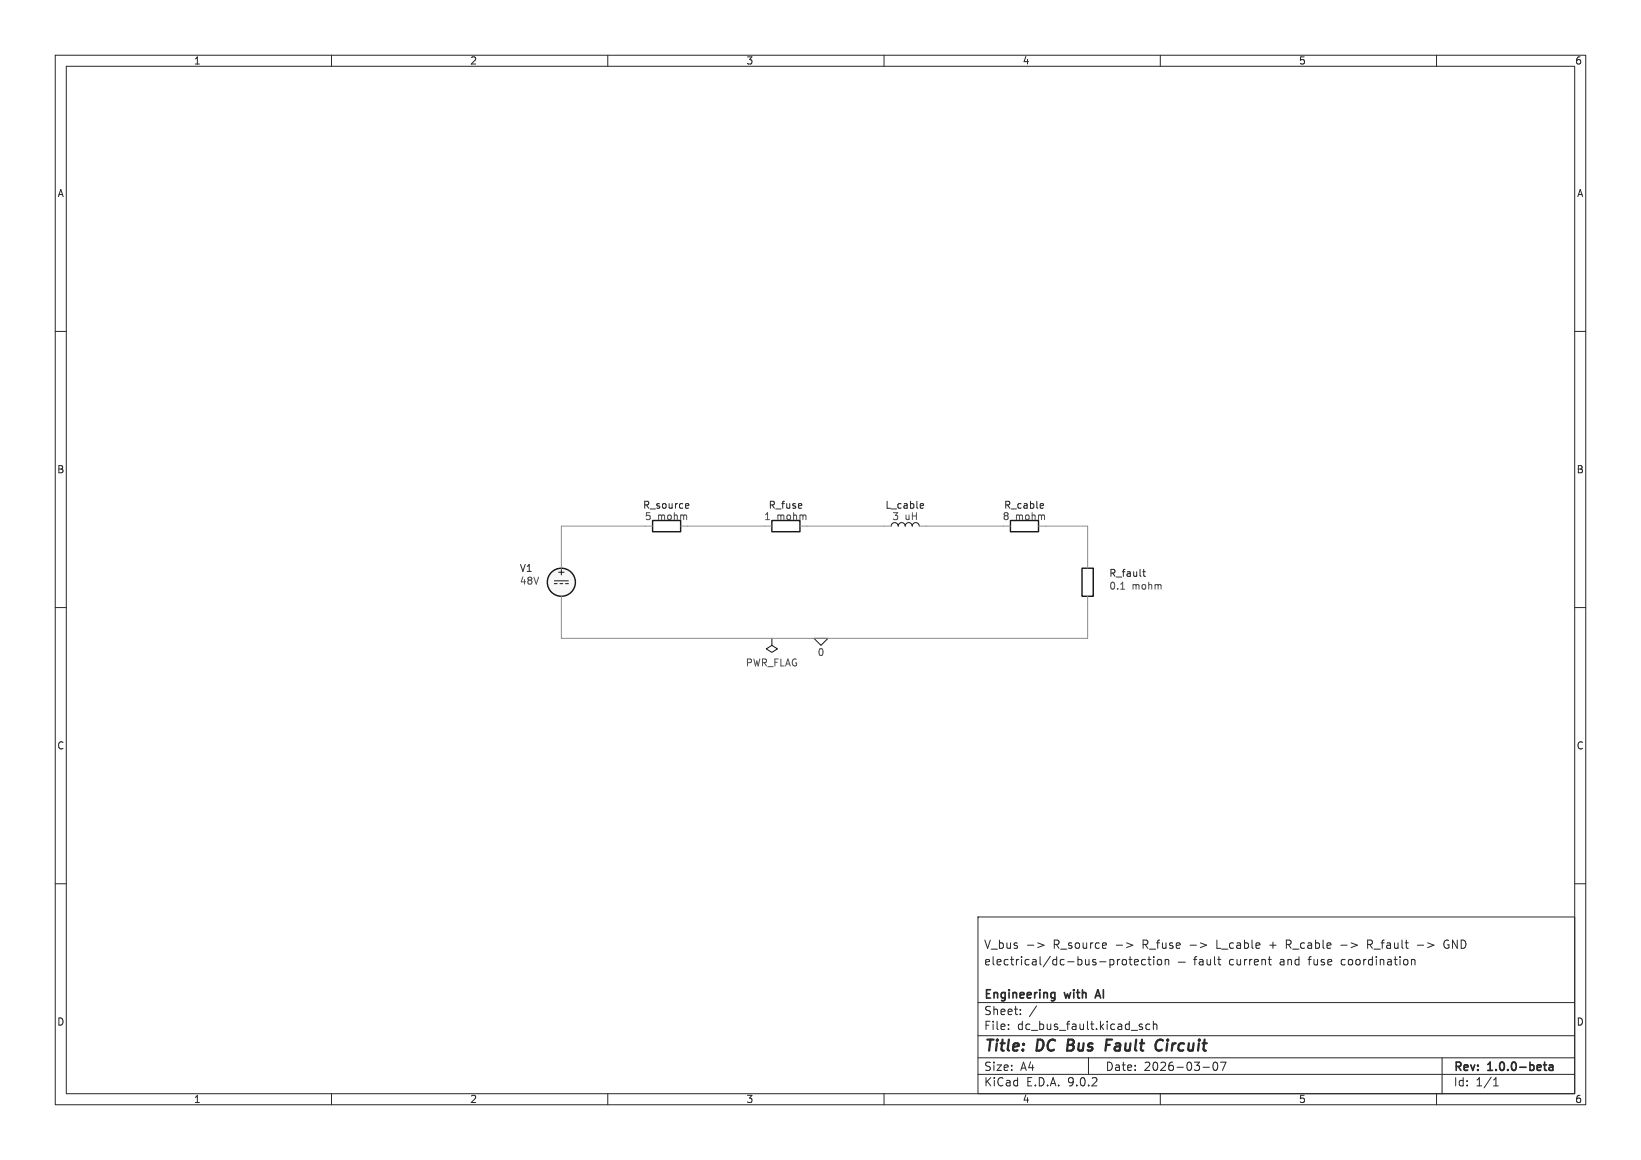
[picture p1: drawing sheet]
<svg xmlns="http://www.w3.org/2000/svg" width="297mm" height="210mm" viewBox="0 0 297 210" stroke-linecap="round" stroke-linejoin="round" font-family="sans-serif">
<path d="M0 0h297v210h-297z" fill="#fff" stroke="#fff" stroke-width=".18"/>
<g fill="none" stroke="#282828" stroke-width=".18">
<path d="M10 10h277v190h-277zM12 12h273v186h-273zM60 10v2M110 10v2M160 10v2M210 10v2M260 10v2M10 60h2M285 60h2M124.2 91.2h.4l.1 .3-.6 .1M124.6 92h-.4M166.7 91.2h.4l.1 .3-.6 .1"/>
<path d="M167.1 92h-.4M188.4 91.2h.4l.1 .3-.6 .1M188.8 92h-.4M10 110h2M206.8 103.5h.5M207 103.1v1.1l.3 .1M285 110h2M10 160h2M177 166h108v32h-108zM186 171.1h1.1M187.8 170.7l1.2 .4-1.2 .5M202 171.1h1.2"/>
<path d="M203.4 173.7l.3 .1 .2 .2-.1 .6-.4 .1M203.9 170.7l1.1 .4-1.1 .5M204.3 173.7h.6M204.5 173.2v1.3l.4 .2M205.3 174.2l.7-.1v-.3l-.5-.1-.2 .2 .1 .7h.6M207.3 173.8l-.4-.1-.3 .3v.4l.1 .2h.6M207.7 173.7h.6M208 173.2v1.3l.3 .2M208.8 173.2v.1M208.8 173.7v1M209.6 173.8l.4-.1 .2 .3v.4l-.2 .3-.4-.1-.1-.2v-.4zM210.9 173.8l.2-.1 .4 .1v.9"/>
<path d="M210.9 173.7v1M213.2 174.2h1.3M215.4 171.1h1.1M216 173.7h.6M216.6 173.2l-.4 .2v1.3M217.1 173.8h.6v.9M217.2 170.7l1.2 .4-1.2 .5M217.7 174.1h-.5a.29 .29 0 0 0-.2 .3 .29 .29 0 0 0 .2 .3l.5-.1M218.5 173.7v.9l.4 .1 .2-.1M219.1 173.7v1M219.8 173.2v1.3l.2 .2M220.4 173.7h.6"/>
<path d="M220.6 173.2v1.3l.4 .2M229.5 173.7h.6M229.7 174.5l.4 .2M232.8 171h.6M233.4 170.2h-.6v1.5M242.7 171.1h1.1M247.5 171h.6M247.9 171l.5 .7M248.1 170.2h-.6v1.5M255.5 173.8l.2-.1 .3 .1 .1 .9M255.5 173.7v1M256.5 171.1h1.2"/>
<path d="M262 171.1h.2M262.2 170.3a.74 .74 0 0 0-.9 .5 .74 .74 0 0 0 .5 .9l.4-.1M285 160h2M60 198v2M110 198v2M160 198v2M177 194.5h108M177 191.5h108M177 187.5h108M177 181.5h108M182.5 186.3v.1M182.5 185.5v.1"/>
<path d="M184.7 183.6v.1M184.7 182.8v.1M187.6 182.1l-1.3 2M197 191.5v3M206.4 185.9l.3 .1 .1 .2-.2 .2h-.3M206.4 185.4l.3 .1M208.1 185.5l-.4-.1-.3 .3v.4l.1 .2h.6M208.7 185.5l.3-.1 .3 .1 .1 .9M208.7 184.9v1.5M210 198v2M217.7 193.2h1.2M219.7 192.4l.2-.1a.8 .8 0 0 1 .5 .7 .8 .8 0 0 1-.5 .8l-.2-.1-.2-.5z"/>
<path d="M220.9 192.3h1l-.7 1.5M260 198v2M261 191.5v6.5M270.3 196.6h.9M270.3 195.5l.4-.4v1.5"/>
</g>
<path d="M190.5 179.7l.4 .1M190.9 179.7v1.2l-.3 .3M198.7 179.2l-.5 1.5M190.9 180.6l-.4 .1M198.3 180.3h.8M279.3 192.8h.6M279.6 193.7l.3 .1M280.4 192.9h.6l.1 .9M281.1 193.1l-.5 .1a.29 .29 0 0 0-.3 .3 .29 .29 0 0 0 .3 .3l.5-.1" fill="none" stroke="#282828" stroke-width=".3"/>
<path d="M193.4 188.2l-.3 2h.8M200.2 189.2h.7M201.3 188.2h-1l-.2 2M210.3 190a.73 .73 0 0 1-.9 .1M210.5 188.4a.69 .69 0 0 0-1.1 .1" fill="none" stroke="#282828" stroke-width=".4"/>
<g fill="none" stroke="#141414" stroke-width=".25">
<path d="M118.1 94.2h5.1v2.1h-5.1zM139.7 94.2h5.1v2.1h-5.1zM182.9 94.2h5.1v2.1h-5.1zM195.8 102.9h2.1v5.1h-2.1z"/>
<circle cx="101.6" cy="105.4" r="2.54"/>
</g>
<path d="M118.1 95.3h-16.5v7.6M123.2 95.3h16.5M144.8 95.3h16.5M166.4 95.3h16.5M188 95.3h8.8v7.6M101.6 108v7.6h95.2v-7.6M139.7 115.6h.1M148.6 115.6h.1" fill="none" stroke="#8c8c8c" stroke-width=".18"/>
<path d="M202.8 106.7h.8" fill="none" stroke="#505050" stroke-width=".18"/>
<path d="M161.3 95.3a.64 .64 0 0 1 .6-.7 .64 .64 0 0 1 .7 .7 .64 .64 0 0 1 .6-.7 .64 .64 0 0 1 .6 .7 .64 .64 0 0 1 .7-.7 .64 .64 0 0 1 .6 .7 .64 .64 0 0 1 .6-.7 .64 .64 0 0 1 .7 .7M100.3 105.2h2.6M100.3 105.7h.5M101.3 105.7h.6M102.4 105.7h.5M139.7 115.6v1.2l1 .7-1 .6-1-.6 1-.7M147.3 115.6h2.6l-1.3 1.2z" fill="none" stroke="#141414" stroke-width=".18"/>
<circle cx="101.6" cy="105.4" r="2.54" fill="#f5f5f5" stroke="#f5f5f5" stroke-width=".18"/>
<g font-size="2.8" fill="#282828">
<text x="178" y="190.9">Title:</text>
<text x="187.7" y="190.9">DC</text>
<text x="194" y="190.9">Bus</text>
<text x="201.7" y="190.9">Fault</text>
<text x="211.6" y="190.9">Circuit</text>
</g>
<g font-size="2.1" fill="#282828">
<text x="178" y="172">V_bus</text>
<text x="190.7" y="172">R_source</text>
<text x="207.1" y="172">R_fuse</text>
<text x="220.7" y="172">L_cable</text>
<text x="230.5" y="172">+</text>
<text x="233.6" y="172">R_cable</text>
<text x="243.6" y="172">-&gt;</text>
<text x="248.6" y="172">R_fault</text>
<text x="257.8" y="172">-&gt;</text>
<text x="262.8" y="172">GND</text>
<text x="178" y="175">electrical/dc-bus-protection</text>
<text x="222.6" y="175">current</text>
<text x="231.9" y="175">and</text>
<text x="237.3" y="175">fuse</text>
<text x="243.3" y="175">coordination</text>
<text x="178" y="184">Sheet:</text>
<text x="178" y="181.2">Engineering</text>
<text x="192.8" y="181.2">with</text>
<text x="199.1" y="181.2">AI</text>
<text x="178" y="186.7">File:</text>
<text x="184.1" y="186.7">dc_bus_fault.kicad_sch</text>
<text x="178" y="196.9">KiCad</text>
<text x="178" y="194.1">Size:</text>
<text x="184.7" y="194.1">A4</text>
<text x="185.7" y="196.9">E.D.A.</text>
<text x="193.3" y="196.9">9.0.2</text>
<text x="200" y="194.1">Date:</text>
<text x="207" y="194.1">2026-03-07</text>
<text x="263" y="194.3">Rev:</text>
<text x="263" y="196.9">Id:</text>
<text x="267.1" y="196.9">1/1</text>
<text x="269.4" y="194.3">1.0.0-beta</text>
</g>
<g font-size="1.8" fill="#282828">
<text x="35" y="11.9">1</text>
<text x="85" y="11.9">2</text>
<text x="135" y="11.9">3</text>
<text x="185" y="11.9">4</text>
<text x="235" y="11.9">5</text>
<text x="285" y="11.9">6</text>
<text x="10.3" y="35.9">A</text>
<text x="285.3" y="35.9">A</text>
<text x="10.3" y="85.9">B</text>
<text x="285.3" y="85.9">B</text>
<text x="116.3" y="92.3">R_source</text>
<text x="139" y="92.3">R_fuse</text>
<text x="160.2" y="92.3">L_cable</text>
<text x="181.6" y="92.3">R_cable</text>
<text x="94" y="103.7">V1</text>
<text x="200.7" y="104.6">R_fault</text>
<text x="10.3" y="135.9">C</text>
<text x="285.3" y="135.9">C</text>
<text x="10.3" y="185.9">D</text>
<text x="285.3" y="185.9">D</text>
<text x="35" y="199.9">1</text>
<text x="85" y="199.9">2</text>
<text x="135" y="199.9">3</text>
<text x="185" y="199.9">4</text>
<text x="235" y="199.9">5</text>
<text x="285" y="199.9">6</text>
</g>
<g font-size="1.8" fill="#505050">
<text x="116.6" y="94.4">5</text>
<text x="119" y="94.4">mohm</text>
<text x="138.2" y="94.4">1</text>
<text x="140.6" y="94.4">mohm</text>
<text x="161.4" y="94.4">3</text>
<text x="163.8" y="94.4">uH</text>
<text x="181.4" y="94.4">8</text>
<text x="183.8" y="94.4">mohm</text>
<text x="94" y="106">48V</text>
<text x="200.7" y="107">0.1</text>
<text x="204.9" y="107">mohm</text>
<text x="147.9" y="119">0</text>
<text x="134.9" y="120.9">PWR_FLAG</text>
</g>
<text font-size="1.8" fill="#141414" x="100.7" y="104.4">+</text>
</svg>
